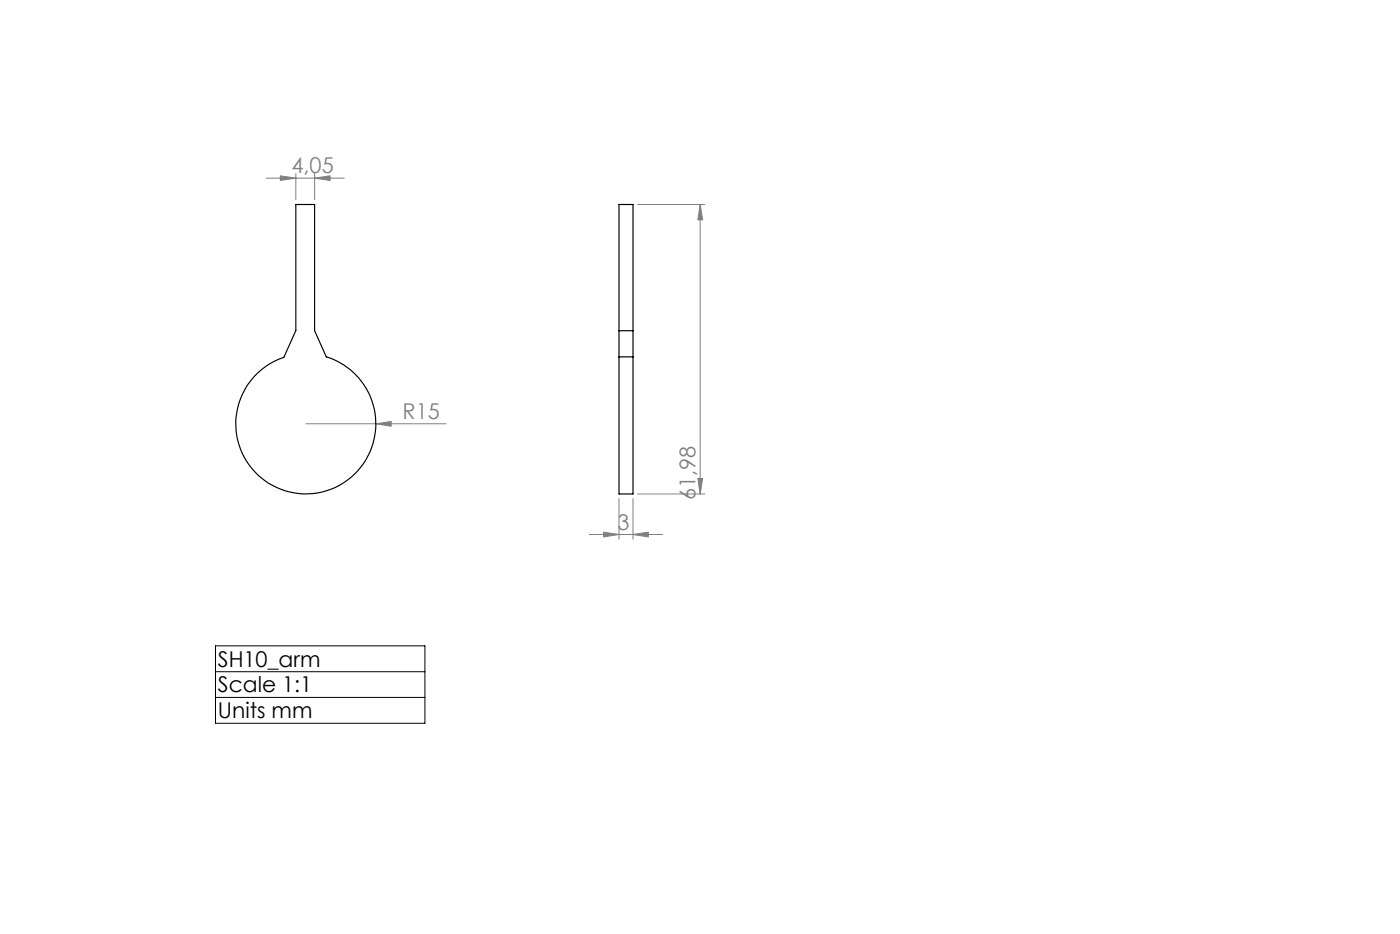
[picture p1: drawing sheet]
<svg xmlns="http://www.w3.org/2000/svg" width="300mm" height="200mm" viewBox="0 0 300 200" stroke-linecap="round" stroke-linejoin="round" font-family="sans-serif">
<g fill="none" stroke="#808080" stroke-width=".21">
<path d="M57 38.1h16.8M60.1 37.7l3.3 .4-3.3 .5zM63.4 37.2v5.6M67.4 38.1l3.3-.4v.9zM67.4 37.2v5.6M136.6 43.8h14.5M150 43.8l.6 3.3h-1.1zM150 43.8v62M65.5 90.7h30.1M80.5 90.7l3.3-.4v1zM126.3 114.5h15.7M129.3 114l3.3 .5-3.3 .5z"/>
<path d="M132.6 106.8v8.7M135.6 114.5l3.3-.5v1zM135.6 106.8v8.7M136.6 105.8h14.5M149.5 102.5h1.1l-.6 3.3z"/>
</g>
<path d="M46.2 138.3h44.9v16.6h-44.9zM46.2 143.8h44.9M46.2 149.3h44.9" fill="none" stroke="#000" stroke-width=".21"/>
<g fill="#808080">
<path d="M80.5 90.7l3.3-.4v1z"/>
<path d="M60.1 37.7l3.3 .4-3.3 .5zM67.4 38.1l3.3-.4v.9z"/>
<path d="M129.3 114l3.3 .5-3.3 .5zM135.6 114.5l3.3-.5v1z"/>
<path d="M150 43.8l.6 3.3h-1.1zM149.5 102.5h1.1l-.6 3.3z"/>
</g>
<path d="M63.4 43.8h4v27l2.5 5.6a15 15 0 0 1 7.9 23 15 15 0 0 1-24.3 .3 15 15 0 0 1 7.3-23.2l2.6-5.7zM132.6 76.4v29.4h3v-29.4M132.6 76.4v-32.6h3v32.6M132.6 76.4h3M132.6 70.8h3" fill="none" stroke="#000" stroke-width=".25"/>
<g font-size="4.7" fill="#808080">
<text x="62.5" y="37.1">4,05</text>
<text x="86.3" y="89.7">R15</text>
<text x="149.1" y="107.2" transform="rotate(-90 149.1 107.2)">61,98</text>
<text x="132.3" y="113.4">3</text>
</g>
<g font-size="4.7">
<text x="46.7" y="142.7">SH10_arm</text>
<text x="46.7" y="148.3">Scale 1:1</text>
<text x="46.7" y="153.8">Units mm</text>
</g>
</svg>
